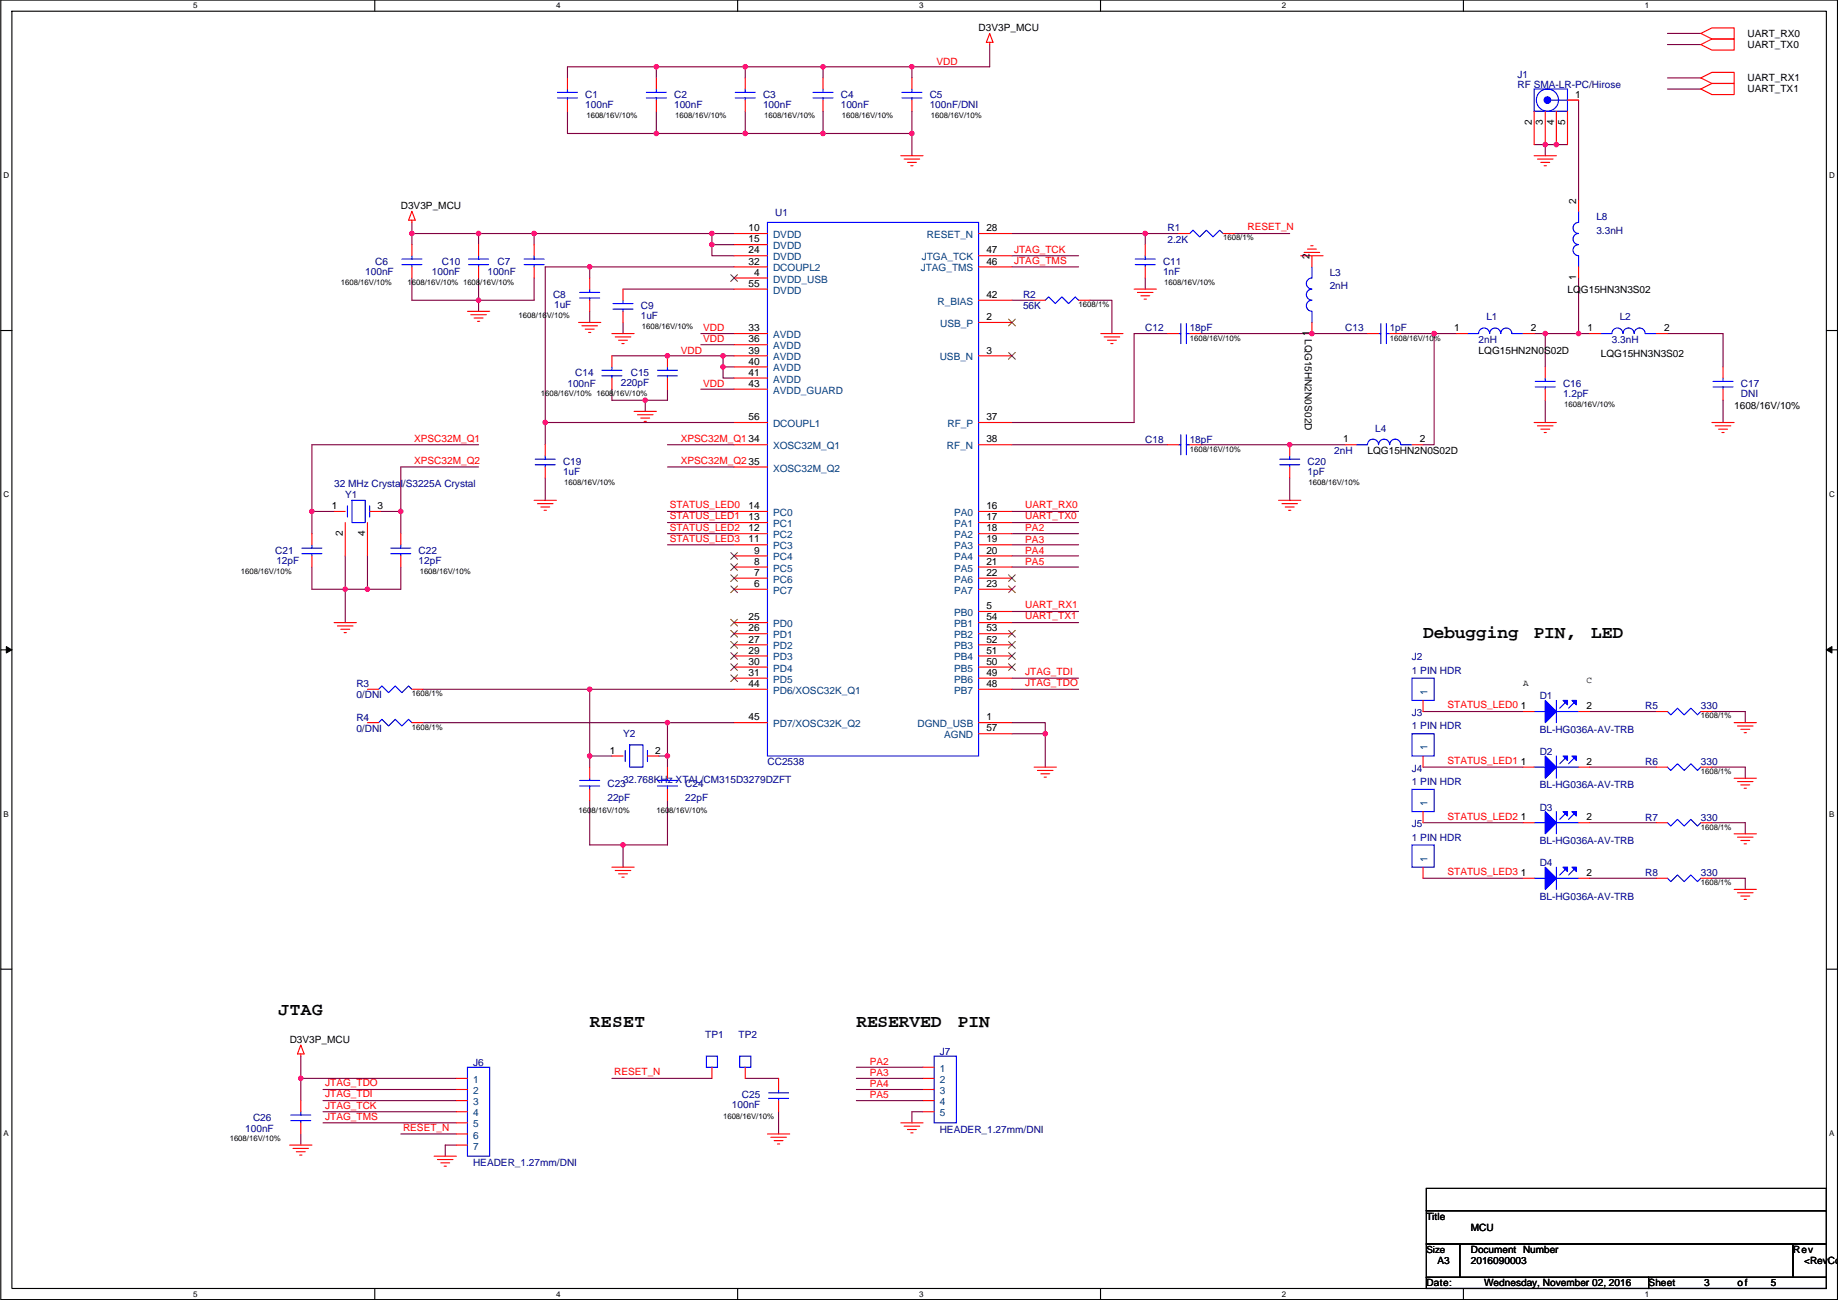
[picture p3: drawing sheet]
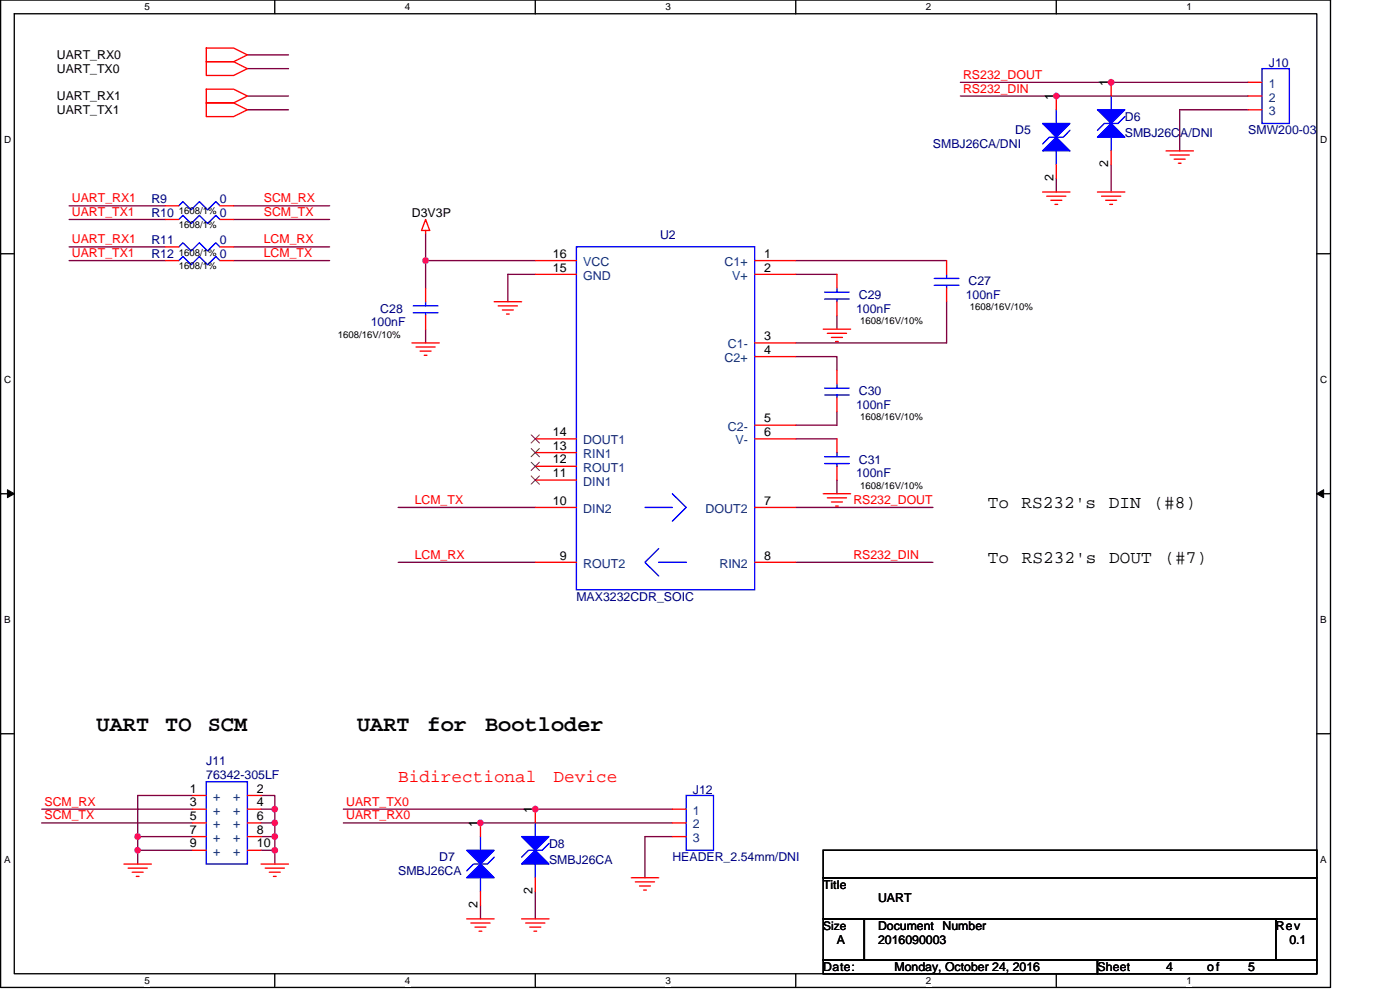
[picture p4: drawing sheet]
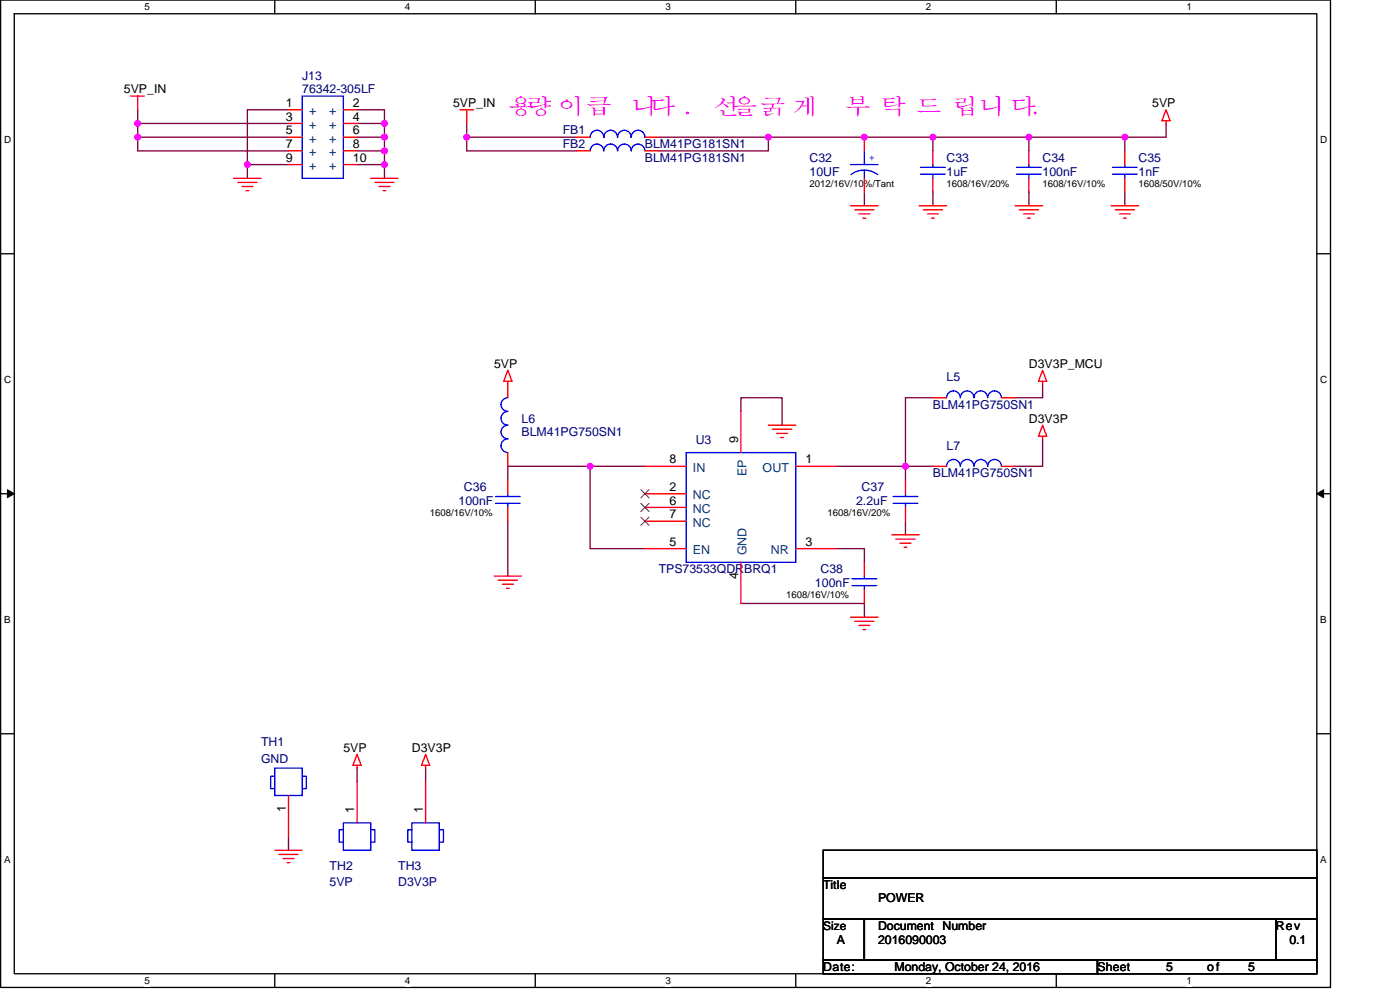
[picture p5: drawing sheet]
# OrCAD Capture schematic IGSHARE_WB_16_2_VP0.DSN

## Sheets
1 COVER: title: Wireless Board for WSCM and LCM; rev: 0.1; note: 2016090003
2 TOP: size A; title: Wireless Board for SCM and LED_TOP
3 MCU: size A3; title: MCU; block MCU
4 UART: size A; title: UART; block UART
5 POWER: size A; title: POWER; block POWER

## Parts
sheet MCU
C1  100nF
C2  100nF
C3  100nF
C4  100nF
C5  100nF/DNI
C6  100nF
C7  100nF
C8  1uF
C9  1uF
C10  100nF
C11  1nF
C12  18pF
C13  1pF
C14  100nF
C15  220pF
C16  1.2pF
C17  DNI
C18  18pF
C19  1uF
C20  1pF
C21  12pF
C22  12pF
C23  22pF
C24  22pF
C25  100nF
C26  100nF
D1  BL-HG036A-AV-TRB
D2  BL-HG036A-AV-TRB
D3  BL-HG036A-AV-TRB
D4  BL-HG036A-AV-TRB
J1  RF SMA-LR-PC/Hirose
J2  1 PIN HDR
J3  1 PIN HDR
J4  1 PIN HDR
J5  1 PIN HDR
J6  HEADER_1.27mm/DNI
J7  HEADER_1.27mm/DNI
L1  2nH  [bead2012]
L2  3.3nH  [bead2012]
L3  2nH  [bead2012]
L4  2nH  [bead2012]
L8  3.3nH  [bead2012]
R1  2.2K
R2  56K
R3  0/DNI
R4  0/DNI
R5  330
R6  330
R7  330
R8  330
TP1  TP  [tp39]
TP2  TP  [tp39]
U1  CC2538  [CC2538]
Y1  32 MHz Crystal/S3225A Crystal
Y2  32.768KHz XTAL/CM315D3279DZFT
sheet POWER
C32  10UF
C33  1uF
C34  100nF
C35  1nF
C36  100nF
C37  2.2uF
C38  100nF
FB1  BLM41PG181SN1
FB2  BLM41PG181SN1
J13  76342-305LF  [76342-305LF]
L5  BLM41PG750SN1
L6  BLM41PG750SN1
L7  BLM41PG750SN1
TH1  GND
TH2  5VP
TH3  D3V3P
U3  TPS73533QDRBRQ1  [TPS73501-Q1]
sheet UART
C27  100nF
C28  100nF
C29  100nF
C30  100nF
C31  100nF
D5  SMBJ26CA/DNI
D6  SMBJ26CA/DNI
D7  SMBJ26CA
D8  SMBJ26CA
J10  SMW200-03
J11  76342-305LF  [76342-305LF]
J12  HEADER_2.54mm/DNI
R9  0
R10  0
R11  0
R12  0
U2  MAX3232CDR_SOIC  [MAX3232]

## Blocks and their ports (port=net outside the block, where the names differ)
POWER = schematic 20 POWER, on sheet TOP: no ports
MCU = schematic 00 MCU, on sheet TOP: UART_RX0, UART_RX1, UART_TX0, UART_TX1
UART = schematic 10 UART, on sheet TOP: UART_RX1, UART_TX1, UART_RX0, UART_TX0

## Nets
5VP: C32.1 C33.1 C34.1 C35.1 FB1.2 FB2.2 L6.2 TH2.1
5VP_IN: FB1.1 FB2.1 J13.3(+) J13.5(+) J13.7(+)
D3V3P: C28.2 L7.2 TH3.1 U2.16(VCC)
D3V3P_MCU: C1.2 C2.2 C3.2 C4.2 C5.2 C6.2 C7.2 C10.2 C14.2 C15.2 C26.2 J6.1 L5.2 U1.10(DVDD) U1.15(DVDD) U1.24(DVDD) U1.33(AVDD) U1.36(AVDD) U1.39(AVDD) U1.40(AVDD) U1.41(AVDD) U1.43(AVDD_GUARD)
GND: C1.1 C2.1 C3.1 C4.1 C5.1 C6.1 C7.1 C8.1 C9.1 C10.1 C11.1 C14.1 C15.1 C16.1 C17.1 C19.1 C20.1 C21.1 C22.1 C23.2 C24.2 C25.1 C26.1 C28.1 C29.1 C31.1 C32.2 C33.2 C34.2 C35.2 C36.2 C37.2 C38.2 D5.2(CATHODE) D6.2(CATHODE) D7.2(CATHODE) D8.2(CATHODE) J1.2(HOLE) J1.3(HOLE) J1.4(HOLE) J1.5(HOLE) J6.7 J7.5 J10.3 J11.1(+) J11.2(+) J11.4(+) J11.6(+) J11.7(+) J11.8(+) J11.9(+) J11.10(+) J12.3 J13.1(+) J13.2(+) J13.4(+) J13.6(+) J13.8(+) J13.9(+) J13.10(+) L3.2 R2.2 R5.1 R6.1 R7.1 R8.1 TH1.1 U1.1(DGND_USB) U1.57(AGND) U2.15(GND) U3.4(GND) U3.9(EP) Y1.2(GND) Y1.4(GND)
MCU/JTAG_TCK: J6.4 U1.47(JTGA_TCK)
MCU/JTAG_TDI: J6.3 U1.49(PB6)
MCU/JTAG_TDO: J6.2 U1.48(PB7)
MCU/JTAG_TMS: J6.5 U1.46(JTAG_TMS)
MCU/PA2: J7.1 U1.18(PA2)
MCU/PA3: J7.2 U1.19(PA3)
MCU/PA4: J7.3 U1.20(PA4)
MCU/PA5: J7.4 U1.21(PA5)
MCU/RESET_N: J6.6 R1.1 TP1.1(TP)
MCU/STATUS_LED0: D1.1(ANODE) J2.1 U1.14(PC0)
MCU/STATUS_LED1: D2.1(ANODE) J3.1 U1.13(PC1)
MCU/STATUS_LED2: D3.1(ANODE) J4.1 U1.12(PC2)
MCU/STATUS_LED3: D4.1(ANODE) J5.1 U1.11(PC3)
MCU/XPSC32M_Q1: C21.2 U1.34(XOSC32M_Q1) Y1.1
MCU/XPSC32M_Q2: C22.2 U1.35(XOSC32M_Q2) Y1.3
UART/LCM_RX: R11.2 U2.9(ROUT2)
UART/LCM_TX: R12.2 U2.10(DIN2)
UART/RS232_DIN: D5.1(ANODE) J10.2 U2.8(RIN2)
UART/RS232_DOUT: D6.1(ANODE) J10.1 U2.7(DOUT2)
UART/SCM_RX: J11.3(+) R9.2
UART/SCM_TX: J11.5(+) R10.2
UART_RX0: D7.1(ANODE) J12.2 U1.16(PA0)
UART_RX1: R9.1 R11.1 U1.5(PB0)
UART_TX0: D8.1(ANODE) J12.1 U1.17(PA1)
UART_TX1: R10.1 R12.1 U1.54(PB1)
MCU/N16763065: C12.2 C13.1 L3.1
MCU/N16763069: C12.1 U1.37(RF_P)
MCU/N16763117: C18.2 C20.2 L4.1
MCU/N16763147: C18.1 U1.38(RF_N)
MCU/N16763189: C17.2 L2.2
MCU/N16763223: C16.2 L1.2 L2.1 L8.1
MCU/N16763341: C13.2 L1.1 L4.2
MCU/N16764569: C25.2 TP2.1(TP)
MCU/N16766246: R2.1 U1.42(R_BIAS)
MCU/N16766557: C11.2 R1.2 U1.28(RESET_N)
MCU/N16767005: C24.1 R4.1 U1.45(PD7/XOSC32K_Q2) Y2.2
MCU/N16767599: C23.1 R3.1 U1.44(PD6/XOSC32K_Q1) Y2.1
MCU/N16768071: C8.2 C19.2 U1.32(DCOUPL2) U1.56(DCOUPL1)
MCU/N16771898: C9.2 U1.55(DVDD)
MCU/N16777706: D1.2(CATHODE) R5.2
MCU/N16777717: D2.2(CATHODE) R6.2
MCU/N16777728: D3.2(CATHODE) R7.2
MCU/N16777739: D4.2(CATHODE) R8.2
MCU/N16798373: J1.1(CENTER) L8.2
POWER/N16771285: C36.1 L6.1 U3.5(EN) U3.8(IN)
POWER/N16771355: C38.1 U3.3(NR)
POWER/N16771411: C37.1 L5.1 L7.1 U3.1(OUT)
UART/N16779410: C27.2 U2.1(C1+)
UART/N16779412: C27.1 U2.3(C1-)
UART/N16779425: C29.2 U2.2(V+)
UART/N16779440: C30.2 U2.4(C2+)
UART/N16779444: C30.1 U2.5(C2-)
UART/N16779461: C31.2 U2.6(V-)

Not connected (* = marked no-connect by the designer): R3 2; R4 2; U1 2(USB_P)* 3(USB_N)* 4(DVDD_USB)* 6(PC7)* 7(PC6)* 8(PC5)* 9(PC4)* 22(PA6)* 23(PA7)* 25(PD0)* 26(PD1)* 27(PD2)* 29(PD3)* 30(PD4)* 31(PD5)* 50(PB5)* 51(PB4)* 52(PB3)* 53(PB2)*; U2 11(DIN1)* 12(ROUT1)* 13(RIN1)* 14(DOUT1)*; U3 2(NC)* 6(NC)* 7(NC)*

## Notes on the sheets
sheet 1
- Wireless Board
- Revision History
- Version  (2016.09.01)
- Initial drawing
- d=3mm
sheet 3
- Debugging PIN, LED
- A
- C
- JTAG
- RESET
- RESERVED PIN
sheet 4
- To RS232's DIN (#8)
- To RS232's DOUT (#7)
- UART TO SCM
- UART for Bootloder
- Bidirectional Device
sheet 5
- 侩樊捞 女聪促. 急阑 苯霸 何殴靛赋聪促.
